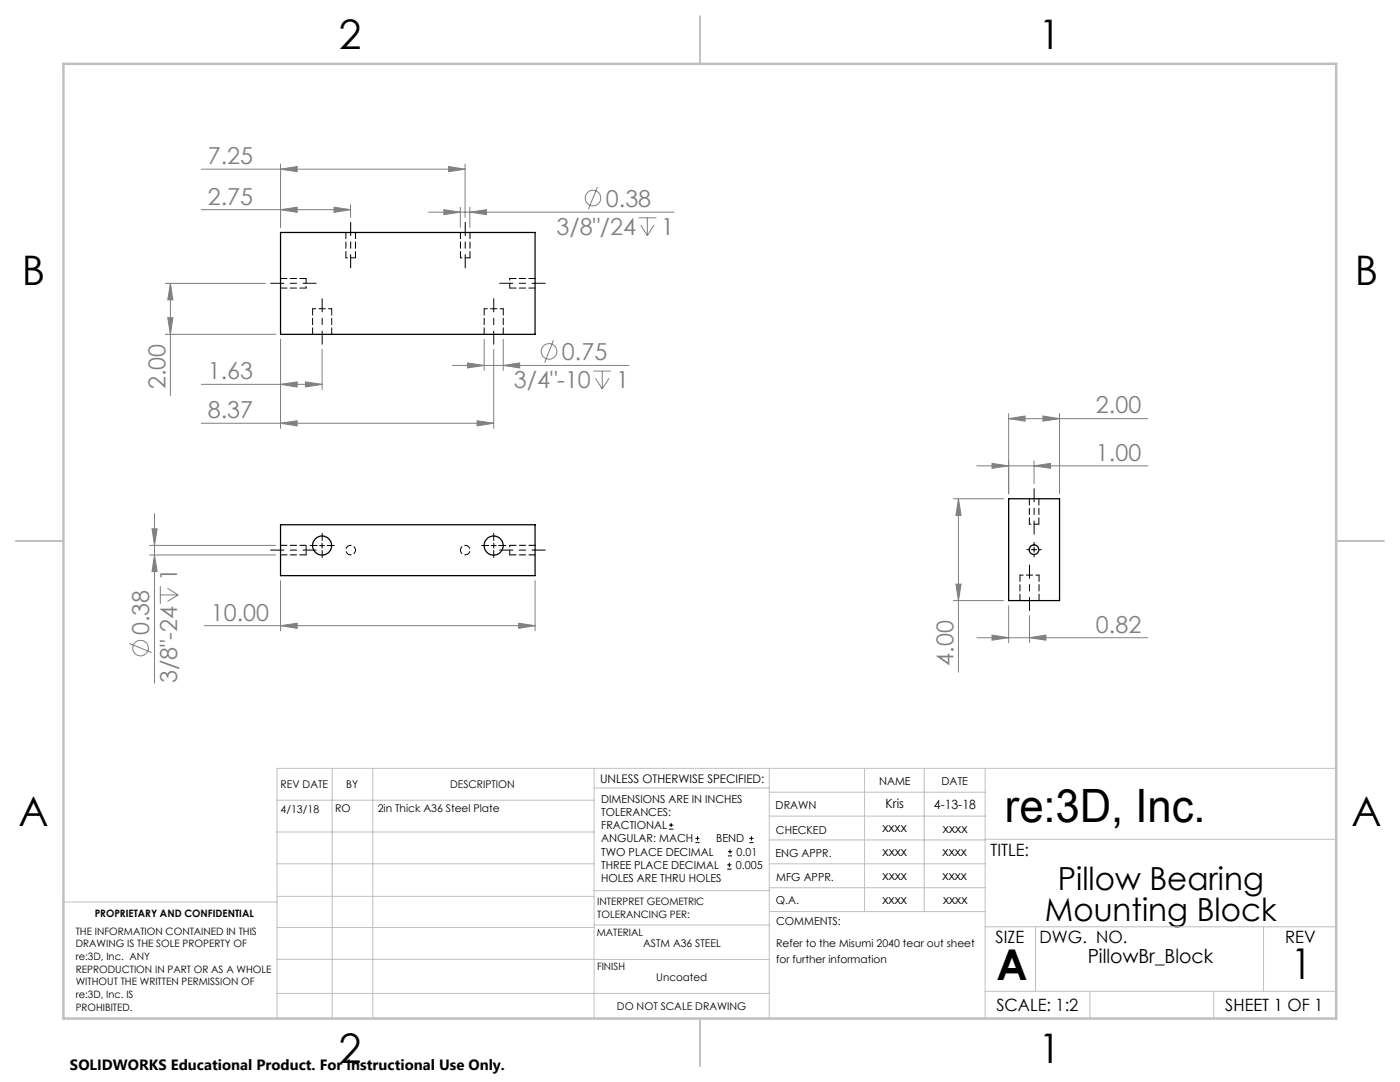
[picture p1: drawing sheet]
<svg xmlns="http://www.w3.org/2000/svg" width="279mm" height="216mm" viewBox="0 0 279 216" stroke-linecap="round" stroke-linejoin="round" font-family="sans-serif">
<g fill="none" stroke="#808080" stroke-width=".2">
<path d="M40.2 33.8h52.6M56 33.8l3.3-.6v1.1zM56 32.7v12.7M89.5 33.2l3.3 .6-3.3 .5zM92.8 32.7v10.7M119.2 37.3l-1.8 4.4M33 56.6h20M34 56.6v22.3M34 56.6l.5 3.2h-1zM40.2 41.8h29.8M56 41.8l3.3-.5v1.1zM66.7 41.3l3.3 .5-3.3 .6z"/>
<path d="M70 40.9v2.5M85.5 42.3h49M88.6 41.8l3.3 .5-3.3 .5zM91.9 41.3v4.1M93.8 42.3l3.3-.5v1zM93.8 41.3v4.1M127.4 43.5h3.6M127.9 44.9l1.3 2.1M129.2 43.5v3.5M130.5 44.9l-1.3 2.1M33 66.7h22M33.5 63.4h1l-.5 3.3z"/>
<path d="M40.2 76.7h24.1M56 76.7l3.3-.5v1zM56 67.7v17.8M61 76.2l3.3 .5-3.3 .5zM64.3 69.7v8M90.3 72.9h35.2M93.3 72.4l3.3 .5-3.3 .5zM96.6 67.7v6.2M98.5 69.7v15.8M100.4 72.9l3.3-.5v1zM100.4 67.7v6.2M110.5 67.9l-1.8 4.5"/>
<path d="M118.4 74h3.6M118.9 75.5l1.3 2.1M120.2 74v3.6M121.5 75.5l-1.3 2.1M40.2 84.5h58.3M56 84.5l3.3-.5v1zM95.2 84l3.3 .5-3.3 .5zM190.3 99.5h10M191.3 99.5l.5 3.3h-1zM191.3 99.5v34.6M194.9 93h34.2M198 92.5l3.3 .5-3.3 .5z"/>
<path d="M201.3 83.5l3.3-.5v1zM201.3 82.5v16M201.3 83.5h27.8M206.4 93l3.3-.5v1zM206.4 92v4.5M208.1 83l3.4 .5-3.4 .5zM211.5 82.5v16M29.8 108.8h25.2M29.8 110.7h25.2M30.3 105.5h1.1l-.6 3.3zM30.8 102.5v33.8M30.8 110.7l.6 3.4h-1.1z"/>
<path d="M32 116.9v3.6M32 118.7h3.6M33.4 117.4l2.2 1.3M35.6 118.7l-2.2 1.3M56 115.9v10M106.8 115.9v10M190.3 119.8h10M190.8 116.6h1l-.5 3.2zM25.8 128.4l4.5 1.8M40.8 124.8h66M56 124.8l3.3-.4v1zM103.5 124.4l3.3 .4-3.3 .6z"/>
<path d="M194.9 127.2h34.2M198 126.7l3.3 .5-3.3 .5zM201.3 120.9v7.3M205.5 127.2l3.2-.5v1zM205.5 122.8v5.4"/>
<circle cx="118.3" cy="39.5" r="1.56"/>
<circle cx="109.6" cy="70.1" r="1.55"/>
<circle cx="28" cy="129.3" r="1.55"/>
</g>
<g fill="none" stroke="#000" stroke-width=".2">
<path d="M63.8 108.9h1M64.3 108.4v1M98 108.9h1M98.5 108.4v1M205.8 109.7h1.1M206.4 109.2v1M133.5 165.5h.9M133.5 164.6h.9M133.9 164.2v.8M138.8 168.1h.8M138.8 167.3h.8M139.2 166.9v.8"/>
<path d="M145.1 173.4h.9M145.1 172.6h.9M145.3 170.8h.8M145.3 169.9h.8M145.6 172.2v.8M145.7 169.5v.9M149.5 168.1h.9M149.5 167.3h.9M150 166.9v.8"/>
</g>
<path d="M63.1 56.5h-9.1M64.3 59.6v9.1M70 53.4v-9M92.8 53.4v-9M98.5 59.6v9.1M99.7 56.5h9.1M63.1 109.8h-9.1M99.7 109.8h9.1M205.5 112.8v9M206.4 106.6v-9.1" fill="none" stroke="#000" stroke-width=".2" stroke-dasharray="15.2 1.3 1.3 1.3" stroke-dashoffset="12.6"/>
<path d="M63.3 108.8h-1.4M64.3 107.8v-1.4M64.3 109.8v1.5M65.3 108.8h1.4M97.5 108.8h-1.4M98.5 107.8v-1.4M98.5 109.8v1.5M99.5 108.8h1.4M205.4 109.7h-.5M206.4 110.7v.4M206.4 108.7v-.5M207.4 109.7h.4" fill="none" stroke="#000" stroke-width=".2" stroke-dasharray="15.2 1.3 1.3 1.3"/>
<g fill="none" stroke="#c0c0c0" stroke-width=".2">
<path d="M55.3 159.7h63.3M66.3 153.3v49.9M74.4 153.3v49.9M118.6 153.3v49.9M118.6 157.2h34.9M153.5 153.3v49.9M153.5 158.1h43.1M172.5 153.3v28.6M184.4 153.3v28.6M196.6 153.3v49.9M266.7 153.3h-211.4v49.9M55.3 178.9h63.3"/>
<path d="M55.3 172.4h63.3M55.3 166h63.3M55.3 180h-42.7v23.2M118.6 177.7h35M153.5 167.6h43.1M153.5 162.8h43.1M153.5 172.4h43.1M153.5 177.1h43.1M196.6 167.5h70.1M55.3 198.2h98.2M55.3 191.4l98.2 .1M55.3 185.1h63.3"/>
<path d="M118.6 184.6h35M153.6 181.9h43M196.6 197.8h70.1M196.6 184.9h70.1M206.7 184.9v12.9M217.5 197.8v5.4M242.2 197.8v5.4M252.2 184.9v12.9"/>
</g>
<path d="M139.7 3.2v9.5M3.1 107.9h9.6M266.7 107.9h9.5M139.7 203.2v9.6" fill="none" stroke="#c0c0c0" stroke-width=".25"/>
<path d="M12.7 12.7h254v190.5h-254z" fill="none" stroke="#c0c0c0" stroke-width=".5"/>
<g fill="#808080">
<path d="M56 124.8l3.3-.4v1zM103.5 124.4l3.3 .4-3.3 .6zM56 76.7l3.3-.5v1zM61 76.2l3.3 .5-3.3 .5zM56 84.5l3.3-.5v1zM95.2 84l3.3 .5-3.3 .5zM56 41.8l3.3-.5v1.1zM66.7 41.3l3.3 .5-3.3 .6zM56 33.8l3.3-.6v1.1zM89.5 33.2l3.3 .6-3.3 .5zM93.3 72.4l3.3 .5-3.3 .5zM100.4 72.9l3.3-.5v1zM88.6 41.8l3.3 .5-3.3 .5zM93.8 42.3l3.3-.5v1z"/>
<path d="M198 126.7l3.3 .5-3.3 .5zM205.5 127.2l3.2-.5v1zM198 92.5l3.3 .5-3.3 .5zM206.4 93l3.3-.5v1z"/>
<path d="M201.3 83.5l3.3-.5v1zM208.1 83l3.4 .5-3.4 .5z"/>
<path d="M190.8 116.6h1l-.5 3.2zM191.3 99.5l.5 3.3h-1z"/>
<path d="M30.3 105.5h1.1l-.6 3.3zM30.8 110.7l.6 3.4h-1.1zM34 56.6l.5 3.2h-1zM33.5 63.4h1l-.5 3.3z"/>
</g>
<g fill="none" stroke="#000" stroke-width=".25">
<path d="M56 46.4h50.8v20.3h-50.8zM201.3 99.5h10.2v20.3h-10.2zM56 104.7h50.8v10.2h-50.8z"/>
<circle cx="64.3" cy="108.9" r="1.9"/>
<circle cx="98.5" cy="108.9" r="1.91"/>
<circle cx="206.4" cy="109.7" r=".96"/>
</g>
<path d="M61.1 57.5v-1.9M69 51.4h1.9M91.9 51.4h1.9M101.7 55.6v1.9M101.7 108.8v1.9M205.4 104.6h1.9" fill="none" stroke="#000" stroke-width=".2" stroke-dasharray="1.3 .6" stroke-dashoffset="1"/>
<path d="M61.1 109.8v-1M61.1 110.7v-.9M70.9 109.8a.95 .95 0 0 1-1.3 .8 .95 .95 0 0 1-.2-1.6 .95 .95 0 0 1 1.5 .6v.2M91.9 109.8a.95 .95 0 0 1 1.4-.9 .95 .95 0 0 1 .1 1.6 .95 .95 0 0 1-1.5-.5v-.2" fill="none" stroke="#000" stroke-width=".2" stroke-dasharray="1.3 .6" stroke-dashoffset=".5"/>
<g fill="none" stroke="#000" stroke-width=".2" stroke-dasharray="1.3 .6">
<path d="M56 57.5h5.1M61.1 55.6h-5.1M69 46.4v5M70.9 51.4v-5M91.9 46.4v5M93.8 51.4v-5M101.7 57.5h5.1M106.8 55.6h-5.1M62.4 61.6v5.1M66.2 66.7v-5.1M96.6 61.6v5.1M100.4 66.7v-5.1"/>
<path d="M205.4 99.5v5.1M56 110.7h5.1M61.1 108.8h-5.1M101.7 110.7h5.1M106.8 108.8h-5.1M203.6 114.8v5M207.3 104.6v-5.1M207.4 119.8v-5"/>
</g>
<path d="M66.2 61.6h-3.8M100.4 61.6h-3.8M207.4 114.8h-3.8" fill="none" stroke="#000" stroke-width=".2" stroke-dasharray="1.3 .6" stroke-dashoffset=".6"/>
<text font-size="9.2" x="200.5" y="164.1">re:3D, Inc.</text>
<g font-size="8.5">
<text x="198.9" y="195.5">A</text>
<text x="257.6" y="195.4">1</text>
</g>
<g font-size="8.1">
<text x="67.6" y="9.7">2</text>
<text x="207.3" y="9.7">1</text>
<text x="4.4" y="57">B</text>
<text x="270.4" y="57">B</text>
<text x="3.7" y="164.9">A</text>
<text x="269.7" y="164.9">A</text>
<text x="67.6" y="212.2">2</text>
<text x="207.3" y="212.2">1</text>
</g>
<g font-size="6.3">
<text x="211.1" y="177.5">Pillow Bearing</text>
<text x="208.5" y="183.9">Mounting Block</text>
</g>
<g font-size="4.7" fill="#808080">
<text x="41.5" y="32.7">7.25</text>
<text x="41.5" y="40.8">2.75</text>
<text x="120.9" y="41.2">0.38</text>
<text x="111.1" y="46.8">3/8&quot;/24</text>
<text x="132" y="46.8">1</text>
<text x="112.2" y="71.8">0.75</text>
<text x="33" y="77.6" transform="rotate(-90 33 77.6)">2.00</text>
<text x="41.5" y="75.7">1.63</text>
<text x="102.6" y="77.4">3/4&quot;-10</text>
<text x="122.9" y="77.4">1</text>
<text x="41.5" y="83.4">8.37</text>
<text x="218.7" y="82.5">2.00</text>
<text x="218.7" y="91.9">1.00</text>
<text x="35.4" y="115.9" transform="rotate(-90 35.4 115.9)">1</text>
<text x="42.1" y="123.8">10.00</text>
<text x="29.8" y="126.7" transform="rotate(-90 29.8 126.7)">0.38</text>
<text x="218.7" y="126.2">0.82</text>
<text x="35.4" y="136.3" transform="rotate(-90 35.4 136.3)">3/8&quot;-24</text>
<text x="190.3" y="132.8" transform="rotate(-90 190.3 132.8)">4.00</text>
</g>
<text font-size="3.9" x="217.1" y="192.1">PillowBr_Block</text>
<g font-size="3.4">
<text x="197.7" y="170.8">TITLE:</text>
<text x="198.7" y="188.1">SIZE</text>
<text x="207.5" y="188.1">DWG. NO.</text>
<text x="256.5" y="188.2">REV</text>
<text x="198.8" y="201.7">SCALE: 1:2</text>
<text x="244.5" y="201.7">SHEET 1 OF 1</text>
</g>
<text font-size="3" x="14" y="213.5">SOLIDWORKS Educational Product. For Instructional Use Only.</text>
<g font-size="2.5">
<text x="176.7" y="161.3">Kris</text>
<text x="186.4" y="161.4">4-13-18</text>
<text x="176.1" y="166.1">xxxx</text>
<text x="188.2" y="166.2">xxxx</text>
<text x="176.1" y="170.8">xxxx</text>
<text x="188.1" y="170.8">xxxx</text>
<text x="176.1" y="175.6">xxxx</text>
<text x="188.1" y="175.6">xxxx</text>
<text x="176.1" y="180.4">xxxx</text>
<text x="188.2" y="180.3">xxxx</text>
</g>
<text font-size="2.4" x="119.8" y="156.2">UNLESS OTHERWISE SPECIFIED:</text>
<g font-size="2.2">
<text x="120" y="160.1">DIMENSIONS ARE IN INCHES</text>
<text x="154.8" y="161.4">DRAWN</text>
<text x="175.4" y="156.6">NAME</text>
<text x="187.9" y="156.7">DATE</text>
<text x="120" y="162.8">TOLERANCES:</text>
<text x="120" y="165.4">FRACTIONAL</text>
<text x="154.9" y="166.3">CHECKED</text>
<text x="120" y="173.4">THREE PLACE DECIMAL</text>
<text x="120" y="168.1">ANGULAR: MACH</text>
<text x="120" y="170.7">TWO PLACE DECIMAL</text>
<text x="142.9" y="168.1">BEND</text>
<text x="146.9" y="173.4">0.005</text>
<text x="147" y="170.7">0.01</text>
<text x="154.8" y="171">ENG APPR.</text>
<text x="120" y="176">HOLES ARE THRU HOLES</text>
<text x="154.9" y="175.7">MFG APPR.</text>
<text x="154.9" y="180.4">Q.A.</text>
<text x="154.9" y="184.6">COMMENTS:</text>
</g>
<g font-size="2.1">
<text x="56" y="157.2">REV DATE</text>
<text x="69.1" y="157.2">BY</text>
<text x="89.8" y="157.2">DESCRIPTION</text>
<text x="56" y="162.2">4/13/18</text>
<text x="66.9" y="162.1">RO</text>
<text x="75.4" y="162.1">2in Thick A36 Steel Plate</text>
<text x="128.4" y="189">ASTM A36 STEEL</text>
<text x="154.9" y="189">Refer to the Misumi 2040 tear out sheet</text>
<text x="131" y="195.8">Uncoated</text>
<text x="154.9" y="192.1">for further information</text>
<text x="123.1" y="201.6">DO NOT SCALE DRAWING</text>
</g>
<g font-size="2">
<text x="18.9" y="182.9">PROPRIETARY AND CONFIDENTIAL</text>
<text x="119.2" y="180.6">INTERPRET GEOMETRIC</text>
<text x="119.2" y="183.1">TOLERANCING PER:</text>
<text x="15.1" y="186.5">THE INFORMATION CONTAINED IN THIS</text>
<text x="15.1" y="189">DRAWING IS THE SOLE PROPERTY OF</text>
<text x="15.1" y="191.6">re:3D, Inc. ANY</text>
<text x="119.1" y="186.7">MATERIAL</text>
<text x="15.1" y="194.1">REPRODUCTION IN PART OR AS A WHOLE</text>
<text x="15.1" y="196.6">WITHOUT THE WRITTEN PERMISSION OF</text>
<text x="119.1" y="193.5">FINISH</text>
<text x="15.1" y="199.1">re:3D, Inc. IS</text>
<text x="15.1" y="201.7">PROHIBITED.</text>
</g>
</svg>
